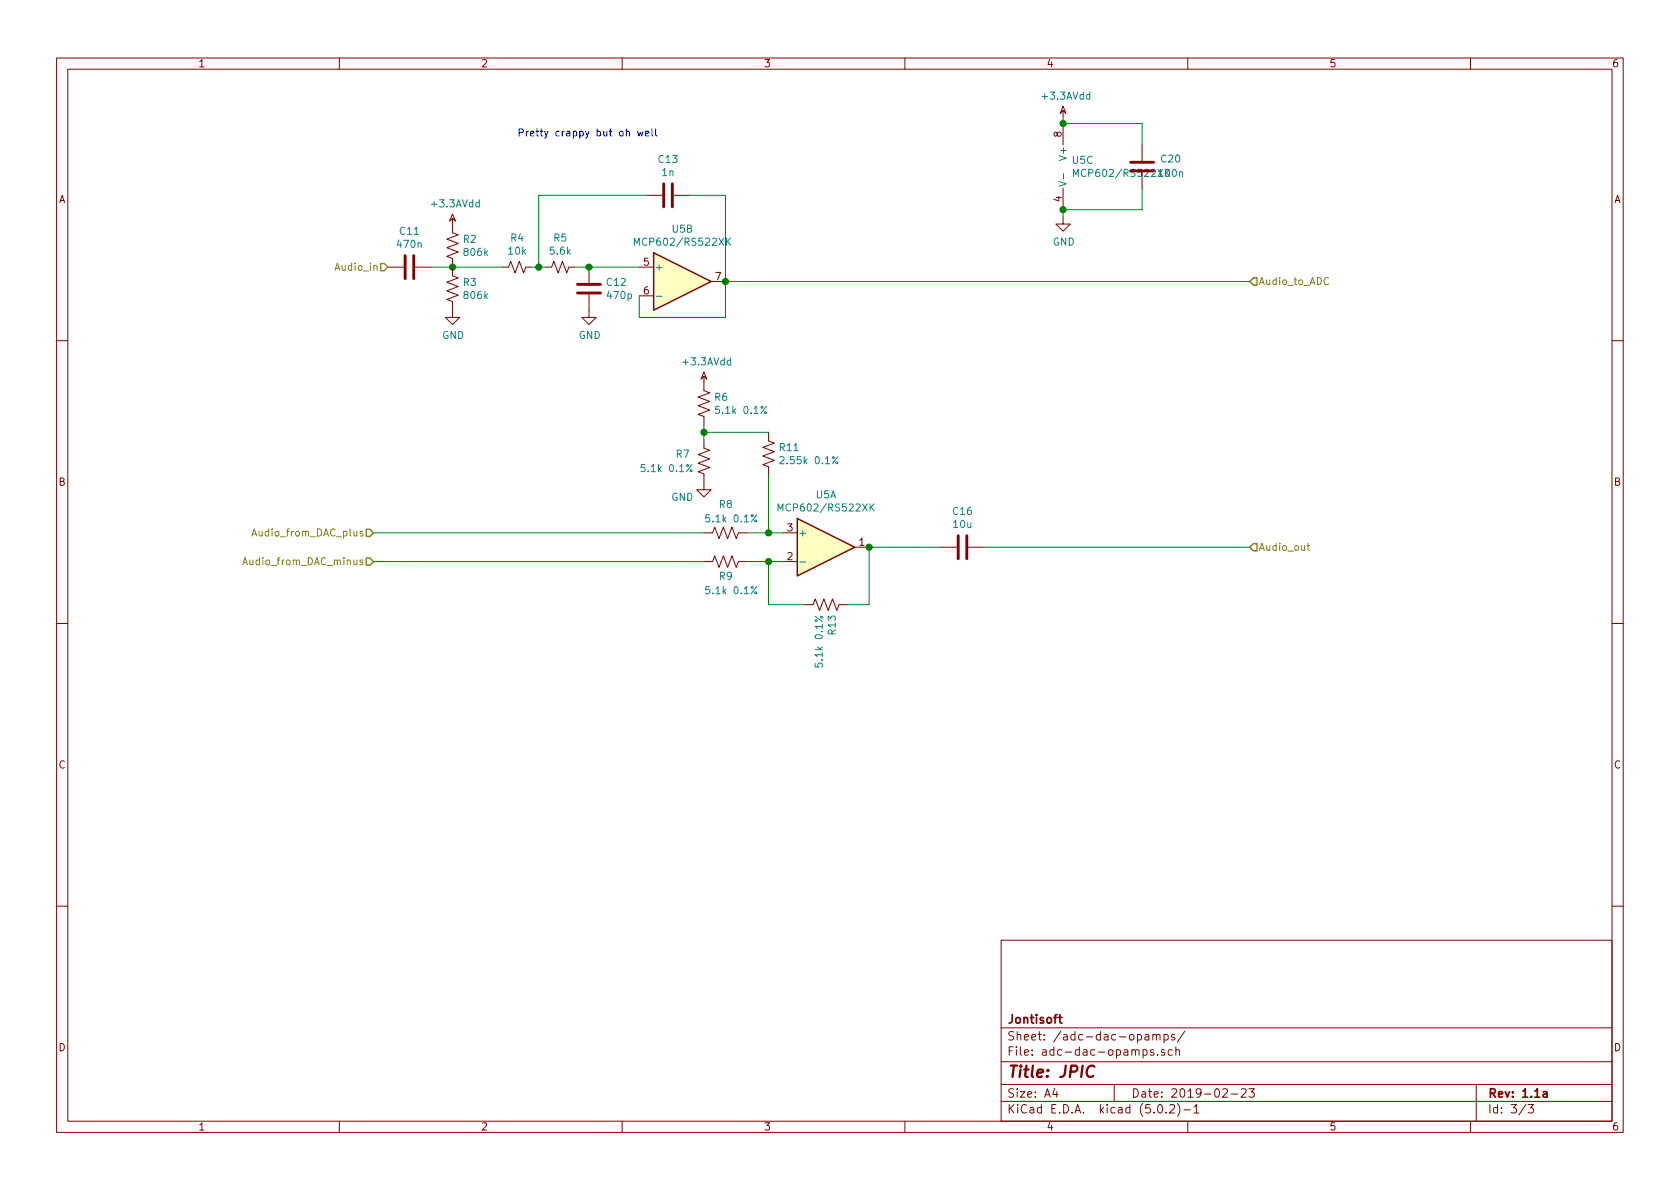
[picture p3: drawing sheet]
<svg xmlns="http://www.w3.org/2000/svg" width="297mm" height="210mm" viewBox="0 0 297 210" stroke-linecap="round" stroke-linejoin="round" font-family="sans-serif">
<g fill="none" stroke="#840000" stroke-width=".18">
<path d="M10 10.3h277v189.9h-277zM12 12.2h273v186.1h-273zM60 10.3v1.9M110 10.3v1.9M160 10.3v1.9M188 19.6v1M188 18.8l.5 1.3-.5-.5-.5 .5zM210 10.3v1.9M260 10.3v1.9M80 38.6v2.5l1 .4-2 .8 2 .7-2 .8 2 .8-2 .7 1 .4v3.1l1 .3-2 .8 2 .8-2 .7 2 .8-2 .8 1 .3v2.8h1.3l-1.3 1.3-1.3-1.3h1.3M80 37.8l.5 1.3-.5-.5-.5 .5zM114.3 34.5h2.8"/>
<path d="M119.1 34.5h2.8M188 38.3v1.3h1.2l-1.2 1.3-1.3-1.3h1.3M188 21.8v3.8M188 33.3v3.8M201.9 25.6v2.8M201.9 30.5v2.8M68.6 47.2h2.8M73.4 47.2h2.8M88.9 47.2h1l.4-1 .8 2.1 .7-2.1 .8 2.1 .4-1.1h1M96.5 47.2h1l.4-1 .8 2.1 .7-2.1 .8 2.1 .4-1.1h1M104.1 52.1v4h1.3l-1.3 1.3-1.2-1.3h1.2M104.1 47.2v2.8"/>
<path d="M113 47.2h2.6M113 52.3h2.6M125.7 49.8h2.6M10 60.2h2M124.5 66.5v2.6l1 .4-2.1 .7 2.1 .8-2.1 .7 2.1 .8-2.1 .8 1.1 .4v1.5M124.5 77.7v1.5l1 .4-2.1 .8 2.1 .7-2.1 .8 2.1 .8-2.1 .7 1.1 .4v2.8h1.2l-1.2 1.3-1.3-1.3h1.3M124.5 65.8l.5 1.3-.5-.6-.5 .6zM135.9 76.4v1.6l1 .4-2 .7 2 .8-2 .7 2 .8-2 .8 1 .3v1.6M285 60.2h2M124.5 94.2h1.5l.4-1 .7 2 .8-2 .8 2 .7-2 .8 2 .4-1h1.5M124.5 99.3h1.5l.4-1 .7 2 .8-2 .8 2 .7-2 .8 2 .4-1h1.5M138.4 94.2h2.6"/>
<path d="M138.4 99.3h2.6M151.1 96.8h2.6M166.4 96.8h2.8M171.2 96.8h2.8M10 110.3h2M142.2 106.9h1.6l.3-1 .8 2 .8-2 .7 2 .8-2 .8 2 .3-1h1.6M285 110.3h2M10 160.2h2M177 166.3h108v32h-108zM285 160.2h2M60 198.3v1.9M110 198.3v1.9"/>
<path d="M160 198.3v1.9M177 194.8h108M177 191.8h108M177 187.8h108M177 181.8h108M186.5 192.5l-.4 1h1M186.8 193v1M197 191.8v3M202.1 185.7l.4-.1 .3 .3v.6l-.3 .1-.4-.1M202.5 183h.5l.1 .9M203.1 183.3l-.5 .1-.2 .2 .1 .2 .1 .1 .5-.1M203.8 183.1l.2-.2 .4 .1 .1 .9"/>
<path d="M203.8 182.9v1M204 185.7l-.4-.1-.2 .2 .1 .2 .5 .2v.3h-.6M204.5 183.1l.2-.2 .4 .1v.9M204.7 186.5v.1M204.8 195.5l.4-.2a.94 .94 0 0 1 0 1.5 .79 .79 0 0 1-.4-1.3zM205.8 183l.4-.1 .4 .3-.1 .6-.3 .1-.4-.1M205.8 182.9v1.5M205.9 185.7l-.4-.1-.2 .2 .1 .2 .5 .2v.3h-.6M206.2 196.7v.1M206.8 195.5l.2-.2h.4l.2 .2 .1 .3-.1 .2-.8 .8h.9M207.3 185.7l-.5-.1-.2 .3v.6l.2 .1 .5-.1M207.7 183l-.4-.1-.2 .2 .1 .3 .5 .1v.3h-.6"/>
<path d="M207.9 185.7l.2-.1 .4 .1v.9M207.9 185.1v1.5M208.2 195.1a1.71 1.71 0 0 1 0 2.3M209.3 196.3h1.2M209.5 182.3l-1.3 2M210 198.3v1.9M211.1 195.8l.4-.5v1.5M211.1 196.8h.9M216.2 192.7l.2-.2h.4l.2 .5-.9 1h.9M217.7 193.5h1.1M219.5 192.7l.2-.2h.3l.3 .2v.3v.2l-.9 .8h.9M220.8 192.5h1l-.5 .6 .4 .1v.7l-.2 .1-.7-.1"/>
<path d="M260 198.3v1.9M261 191.8v6.5M269.8 195.2l-1.2 2M270.2 195.3h.9l-.5 .6 .4 .1v.7l-.2 .1-.6-.1"/>
</g>
<path d="M187.2 179.9h.6M187.4 179.4v1.3l.4 .2M272.9 193.1h.6v.9M273.5 193.4l-.5 .1-.2 .2 .1 .2 .1 .1 .5-.1" fill="none" stroke="#840000" stroke-width=".3"/>
<path d="M193.5 188.6a.89 .89 0 0 0-1 0 .89 .89 0 0 0-.4 1 .71 .71 0 0 0 .4 .8 .71 .71 0 0 0 .8-.1" fill="none" stroke="#840000" stroke-width=".41"/>
<path d="M117.3 32.5v4.1M118.9 32.5v4.1M199.9 28.7h4.1M199.9 30.2h4.1M71.6 45.2v4.1M73.2 45.2v4.1M102.1 51.8h4.1M102.1 50.3h4.1M169.4 94.7v4.1M170.9 94.7v4.1" fill="none" stroke="#840000" stroke-width=".51"/>
<g fill="none" stroke="#008400" stroke-width=".18">
<path d="M114.3 34.5h-19.1v12.7M121.9 34.5h6.4v21.6h-15.3v-3.8M188 20.6v1.2h13.9v3.8M201.9 33.3v3.8h-13.9v1.2M76.2 47.2h12.7M94 47.2h2.5M101.6 47.2h11.4M128.3 49.8h92.7M124.5 75.2v2.5M124.5 76.4h11.4M66 94.2h58.5M66 99.3h58.5"/>
<path d="M132.1 94.2h6.3M132.1 99.3h6.3M135.9 84.1v10.1M135.9 99.3v7.6h6.3M166.4 96.8h-12.7v10.1h-3.8M174 96.8h47"/>
</g>
<g fill="#008400" stroke="#008400" stroke-width=".25">
<circle cx="95.3" cy="47.2" r=".51"/>
<circle cx="104.1" cy="47.2" r=".51"/>
<circle cx="128.3" cy="49.8" r=".51"/>
<circle cx="80" cy="47.2" r=".51"/>
<circle cx="124.5" cy="76.4" r=".51"/>
<circle cx="135.9" cy="94.2" r=".51"/>
<circle cx="135.9" cy="99.3" r=".51"/>
<circle cx="153.7" cy="96.8" r=".51"/>
<circle cx="188" cy="21.8" r=".51"/>
<circle cx="188" cy="37.1" r=".51"/>
</g>
<path d="M234.9 49.2a.6 .6 0 0 0-.8 .4 .6 .6 0 0 0 .6 .7l.2-.1M42.9 99.9l.4-1.3 .4 1.3M44.5 94.8l.5-1.3 .4 1.3M64.1 94l-.3-.1-.1 .2v.2l.4 .1v.3h-.4M64.1 99.1l-.3-.1-.1 .2v.2l.4 .1v.3h-.4M231.1 96.5h.5M231.3 96.1v1l.3 .2" fill="none" stroke="#848400" stroke-width=".18"/>
<path d="M67.3 46.6h.6l.7 .6-.7 .7h-.6zM221.6 49.1h.6v1.3h-.6l-.6-.6zM64.8 93.6h.6l.6 .6-.6 .7h-.6zM64.8 98.7h.6l.6 .6-.6 .6h-.6zM221.6 96.1h.6v1.3h-.6l-.6-.6z" fill="none" stroke="#848400" stroke-width=".25"/>
<path d="M112.7 23.2l.3 .8 .2-.6 .3 .6 .2-.8M114.1 23.6l.6-.1v-.2l-.4-.1-.2 .2 .1 .6h.5M115.3 22.8v1.1l.1 .1M115.9 22.8v1.1l.2 .1" fill="none" stroke="#0000c2" stroke-width=".18"/>
<g fill="none" stroke="#008484" stroke-width=".18">
<path d="M187.2 32.1l1.3 .4-1.3 .4M188 30.7v1M189.8 31.2v-1.3l.4 1 .5-1v1.3M112.2 43.4v-1.3l.4 .9 .4-.9v1.3M116.1 52.4h.9M128.6 42.7l.6 .7M129.2 42.1l-.8 .7M135.5 71.9l-1 1.2M122.4 82.1l-1 1.3M133.8 91l-1 1.3M137.6 90.4v-1.3l.4 .9 .4-.9v1.3M137.9 80.9l.5-.2 .2 .2v.2v.2l-.8 .7h.8"/>
<path d="M141.5 99.4h.9M147.8 81.7h.3v.3h-.3zM148.1 80.7l-.9 1.3M154 89.7l.6 .7M154.6 89.1l-.8 .7M133.8 103.7l-1 1.3M144.1 109l1.3 .9M145.1 109h.2v.3h-.2z"/>
<circle cx="135.3" cy="72.9" r=".18"/>
<circle cx="122.2" cy="83.2" r=".18"/>
<circle cx="133.6" cy="92.1" r=".18"/>
<circle cx="133.6" cy="104.8" r=".18"/>
</g>
<g fill="#ffffc2" stroke="#ffffc2" stroke-width=".18">
<path d="M141 91.7l10.1 5.1-10.1 5z"/>
<path d="M115.6 44.7l10.1 5.1-10.1 5.1z"/>
</g>
<path d="M115.6 44.7l10.1 5.1-10.1 5.1zM141 91.7l10.1 5.1-10.1 5z" fill="none" stroke="#840000" stroke-width=".25"/>
<text font-size="2.8" fill="#840000" x="178" y="190.5">Title: JPIC</text>
<g font-size="2.1" fill="#840000">
<text x="178" y="184">Sheet: /adc-dac-opamps/</text>
<text x="178" y="181">Jontisoft</text>
<text x="178" y="186.7">File: adc-dac-opamps.sch</text>
<text x="178" y="196.9">KiCad E.D.A. kicad (5.0.2)-1</text>
<text x="178" y="194.1">Size: A4</text>
<text x="200" y="194.1">Date: 2019-02-23</text>
<text x="263" y="194.1">Rev: 1.1a</text>
<text x="263" y="196.9">Id: 3/3</text>
</g>
<g font-size="1.8" fill="#840000">
<text x="35" y="11.9">1</text>
<text x="85" y="11.9">2</text>
<text x="135" y="11.9">3</text>
<text x="185" y="11.9">4</text>
<text x="235" y="11.9">5</text>
<text x="285" y="11.9">6</text>
<text x="187.7" y="24.2" transform="rotate(-90 187.7 24.2)">8</text>
<text x="10.4" y="35.9">A</text>
<text x="187.7" y="35.7" transform="rotate(-90 187.7 35.7)">4</text>
<text x="285.4" y="35.9">A</text>
<text x="113.8" y="47">5</text>
<text x="113.8" y="52.1">6</text>
<text x="126.5" y="49.5">7</text>
<text x="10.4" y="85.9">B</text>
<text x="285.4" y="85.9">B</text>
<text x="139.2" y="94">3</text>
<text x="139.2" y="99.1">2</text>
<text x="151.9" y="96.5">1</text>
<text x="10.4" y="135.9">C</text>
<text x="285.4" y="135.9">C</text>
<text x="10.4" y="185.9">D</text>
<text x="285.4" y="185.9">D</text>
<text x="35" y="199.9">1</text>
<text x="85" y="199.9">2</text>
<text x="135" y="199.9">3</text>
<text x="185" y="199.9">4</text>
<text x="235" y="199.9">5</text>
<text x="285" y="199.9">6</text>
</g>
<g font-size="1.8" fill="#008484">
<text x="184.4" y="17.6">+3.3AVdd</text>
<text x="116.5" y="28.8">C13</text>
<text x="188.6" y="28" transform="rotate(-90 188.6 28)">V+</text>
<text x="189.7" y="29">U5C</text>
<text x="205.4" y="28.7">C20</text>
<text x="117.1" y="31.1">1n</text>
<text x="190.7" y="31.3">MCP602/RS522XK100n</text>
<text x="70.8" y="41.5">C11</text>
<text x="76.5" y="36.7">+3.3AVdd</text>
<text x="118.9" y="41.1">U5B</text>
<text x="70.4" y="43.8">470n</text>
<text x="81.9" y="42.9">R2</text>
<text x="82.2" y="45.3">806k</text>
<text x="90" y="45">10k</text>
<text x="90.3" y="42.7">R4</text>
<text x="97.3" y="45">5.6k</text>
<text x="97.9" y="42.7">R5</text>
<text x="113" y="43.5">MCP602/RS522XK</text>
<text x="115.7" y="47.9">+</text>
<text x="186.1" y="43.4">GND</text>
<text x="81.9" y="50.6">R3</text>
<text x="82.2" y="52.9">806k</text>
<text x="107.3" y="50.6">C12</text>
<text x="107.5" y="52.9">470p</text>
<text x="78.2" y="59.9">GND</text>
<text x="102.3" y="59.9">GND</text>
<text x="120.9" y="64.6">+3.3AVdd</text>
<text x="126.4" y="70.9">R6</text>
<text x="127" y="73.2">5.1k 0.1%</text>
<text x="113.9" y="83.5">5.1k 0.1%</text>
<text x="119.6" y="80.9">R7</text>
<text x="137.9" y="79.8">R11</text>
<text x="138.6" y="82.1">2.55k 0.1%</text>
<text x="118.7" y="88.6">GND</text>
<text x="127.2" y="89.8">R8</text>
<text x="144.3" y="88.1">U5A</text>
<text x="125.3" y="92.4">5.1k 0.1%</text>
<text x="138.4" y="90.4">MCP602/RS522XK</text>
<text x="141.1" y="94.9">+</text>
<text x="168.6" y="91.1">C16</text>
<text x="168.7" y="93.4">10u</text>
<text x="125.3" y="105.1">5.1k 0.1%</text>
<text x="127.2" y="102.5">R9</text>
<text x="147.8" y="112.2" transform="rotate(-90 147.8 112.2)">R13</text>
<text x="145.5" y="117.5" transform="rotate(-90 145.5 117.5)">5.1k 0.1%</text>
</g>
<text font-size="1.8" fill="#0000c2" x="91.4" y="24.1">Pretty crappy but oh well</text>
<g font-size="1.8" fill="#848400">
<text x="59.5" y="47.9">Audio_in</text>
<text x="222.5" y="50.4">Audio_to_ADC</text>
<text x="45.2" y="94.9">Audio_from_DAC_plus</text>
<text x="43.6" y="99.9">Audio_from_DAC_minus</text>
<text x="222.5" y="97.4">Audio_out</text>
</g>
</svg>
